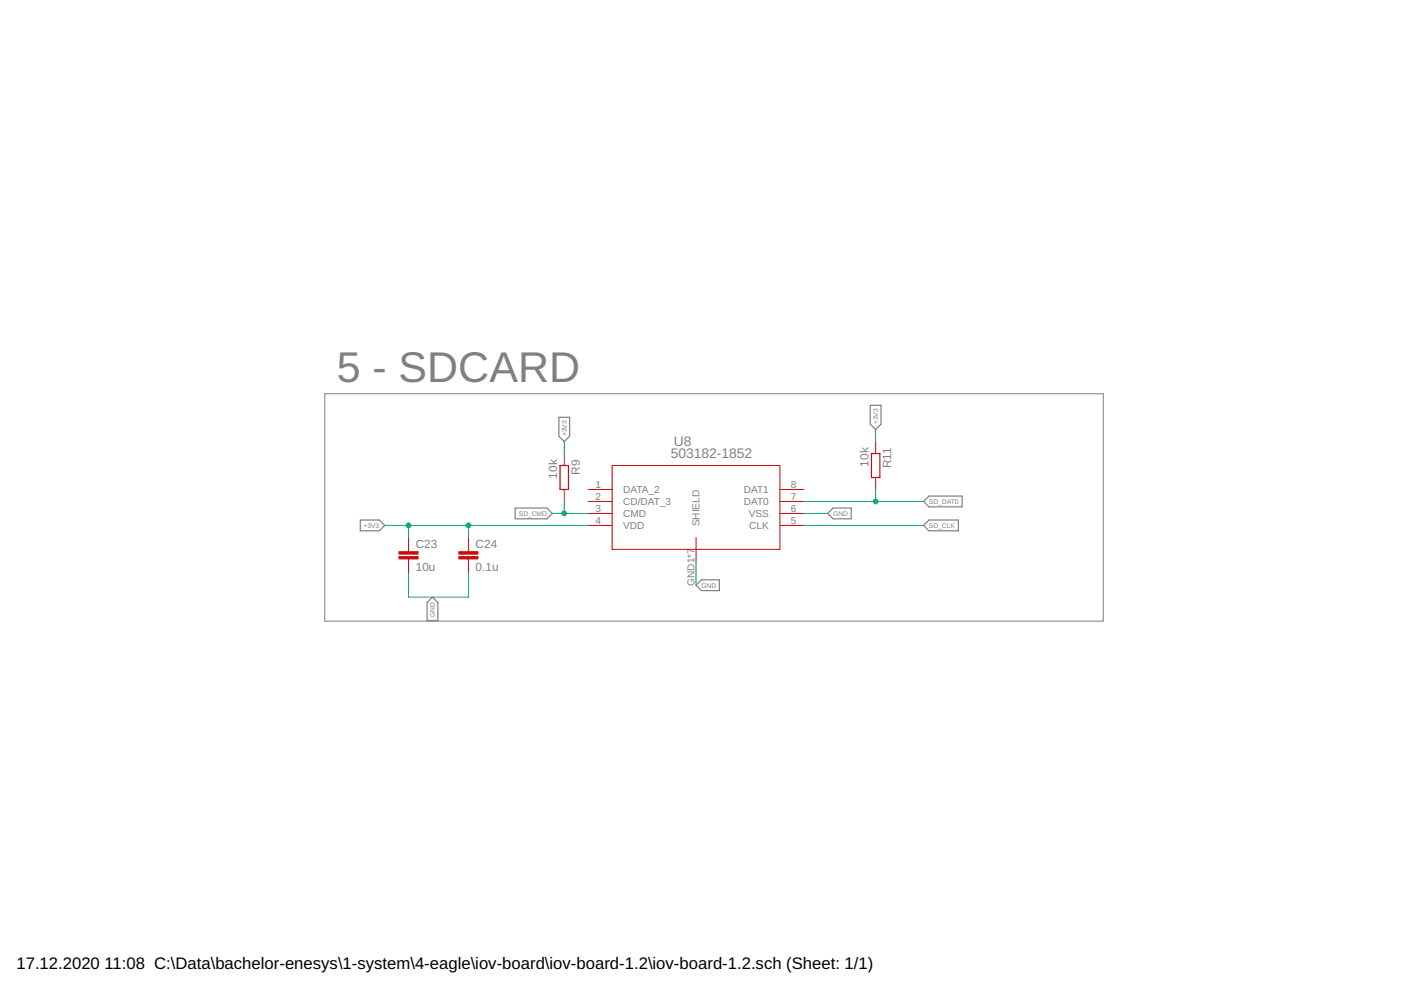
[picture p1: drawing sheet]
<svg xmlns="http://www.w3.org/2000/svg" width="297mm" height="210mm" viewBox="0 0 297 210" stroke-linecap="round" stroke-linejoin="round" font-family="sans-serif">
<path d="M68.9 83.5h165v48.2h-165z" fill="none" stroke="#808080" stroke-width=".21"/>
<path d="M118.5 88.5h2.3v4l-1.2 1.1-1.1-1.1zM184.5 85.9h2.3v4l-1.1 1.2-1.2-1.2zM76.4 110.3h4l1.2 1.1-1.2 1.1h-4zM109.2 107.7h6.8l1.1 1.2-1.1 1.1h-6.8zM175.5 108.9l1.1-1.2h3.9v2.3h-3.9zM195.8 111.4l1.2-1.1h6.2v2.2h-6.2zM195.8 106.3l1.2-1.1h7v2.3h-7zM91.7 126.6l1.1 1.2v3.8h-2.2v-3.8zM147.6 124.1l1.1-1.2h3.8v2.3h-3.8z" fill="none" stroke="#808080" stroke-width=".25"/>
<g fill="none" stroke="#c90d0c" stroke-width=".21">
<path d="M119.6 96.2v2.5M129.8 98.7h35.6v17.8h-35.6zM185.7 93.6v2.6M86.6 113.9v3.1M86.6 118.5v3M99.3 113.9v3.1M99.3 118.5v3M119.6 103.8v2.5M124.7 103.8h5.1M124.7 106.3h5.1M124.7 108.9h5.1M124.7 111.4h5.1"/>
<path d="M147.6 113.9v5.1M165.4 103.8h5M165.4 106.3h5M165.4 108.9h5M165.4 111.4h5M185.7 101.2v2.6"/>
</g>
<g fill="#c90d0c" stroke="#c90d0c" stroke-width=".21">
<path d="M84.6 118h4v.5h-4z"/>
<path d="M84.6 117h4v.5h-4z"/>
<path d="M97.3 118h4v.5h-4z"/>
<path d="M97.3 117h4v.5h-4z"/>
</g>
<path d="M118.7 98.7h1.8v5.1h-1.8zM184.8 96.2h1.7v5h-1.7z" fill="none" stroke="#c90d0c" stroke-width=".25"/>
<g fill="none" stroke="#0dab76" stroke-width=".21">
<path d="M119.6 93.6v2.6M185.7 91.1v2.5M81.6 111.4h43.1M86.6 111.4v2.5M99.3 111.4v2.5M117.1 108.9h7.6M119.6 106.3v2.6M147.6 119v5.1M170.4 108.9h5.1M170.4 111.4h25.4M170.4 106.3h25.4M185.7 103.8v2.5"/>
<path d="M86.6 121.5v5.1h12.7v-5.1"/>
</g>
<g fill="#0dab76" stroke="#0dab76" stroke-width=".21">
<circle cx="86.6" cy="111.4" r=".51"/>
<circle cx="99.3" cy="111.4" r=".51"/>
<circle cx="119.6" cy="108.9" r=".51"/>
<circle cx="185.7" cy="106.3" r=".51"/>
</g>
<text font-size="9.1" fill="#808080" x="71.4" y="80.9">5 - SDCARD</text>
<g font-size="3.5">
<text x="3.5" y="205.4">17.12.2020</text>
<text x="22.2" y="205.4">11:08 C:\Data\bachelor-enesys\1-system\4-eagle\iov-board\iov-board-1.2\iov-board-1.2.sch (Sheet: 1/1)</text>
</g>
<g font-size="2.9" fill="#808080">
<text x="142.8" y="94.7">U8</text>
<text x="142.2" y="97.2">503182-1852</text>
</g>
<g font-size="2.5" fill="#808080">
<text x="118.1" y="101.5" transform="rotate(-90 118.1 101.5)">10k</text>
<text x="122.9" y="100.6" transform="rotate(-90 122.9 100.6)">R9</text>
<text x="184.1" y="98.9" transform="rotate(-90 184.1 98.9)">10k</text>
<text x="188.9" y="99.3" transform="rotate(-90 188.9 99.3)">R11</text>
<text x="88.1" y="116.1">C23</text>
<text x="100.8" y="116.1">C24</text>
<text x="88.1" y="121.2">10u</text>
<text x="100.8" y="121.2">0.1u</text>
</g>
<g font-size="2.1" fill="#808080">
<text x="126.3" y="103.4">1</text>
<text x="126.3" y="106">2</text>
<text x="132.1" y="104.5">DATA_2</text>
<text x="132.1" y="107.1">CD/DAT_3</text>
<text x="157.7" y="107.1">DAT0</text>
<text x="157.7" y="104.5">DAT1</text>
<text x="167.7" y="106">7</text>
<text x="167.7" y="103.4">8</text>
<text x="126.3" y="108.5">3</text>
<text x="126.3" y="111">4</text>
<text x="132.1" y="109.6">CMD</text>
<text x="132.1" y="112.2">VDD</text>
<text x="148.3" y="111.6" transform="rotate(-90 148.3 111.6)">SHIELD</text>
<text x="158.8" y="109.6">VSS</text>
<text x="158.9" y="112.2">CLK</text>
<text x="167.7" y="111">5</text>
<text x="167.7" y="108.5">6</text>
<text x="147.2" y="124.2" transform="rotate(-90 147.2 124.2)">GND1*7</text>
</g>
<g font-size="1.4" fill="#808080">
<text x="186.2" y="89.9" transform="rotate(-90 186.2 89.9)">+3V3</text>
<text x="120.1" y="92.5" transform="rotate(-90 120.1 92.5)">+3V3</text>
<text x="197" y="106.8">SD_DAT0</text>
<text x="77.1" y="111.9">+3V3</text>
<text x="110" y="109.4">SD_CMD</text>
<text x="176.6" y="109.4">GND</text>
<text x="197" y="111.9">SD_CLK</text>
<text x="148.7" y="124.6">GND</text>
<text x="92.2" y="130.9" transform="rotate(-90 92.2 130.9)">GND</text>
</g>
</svg>
